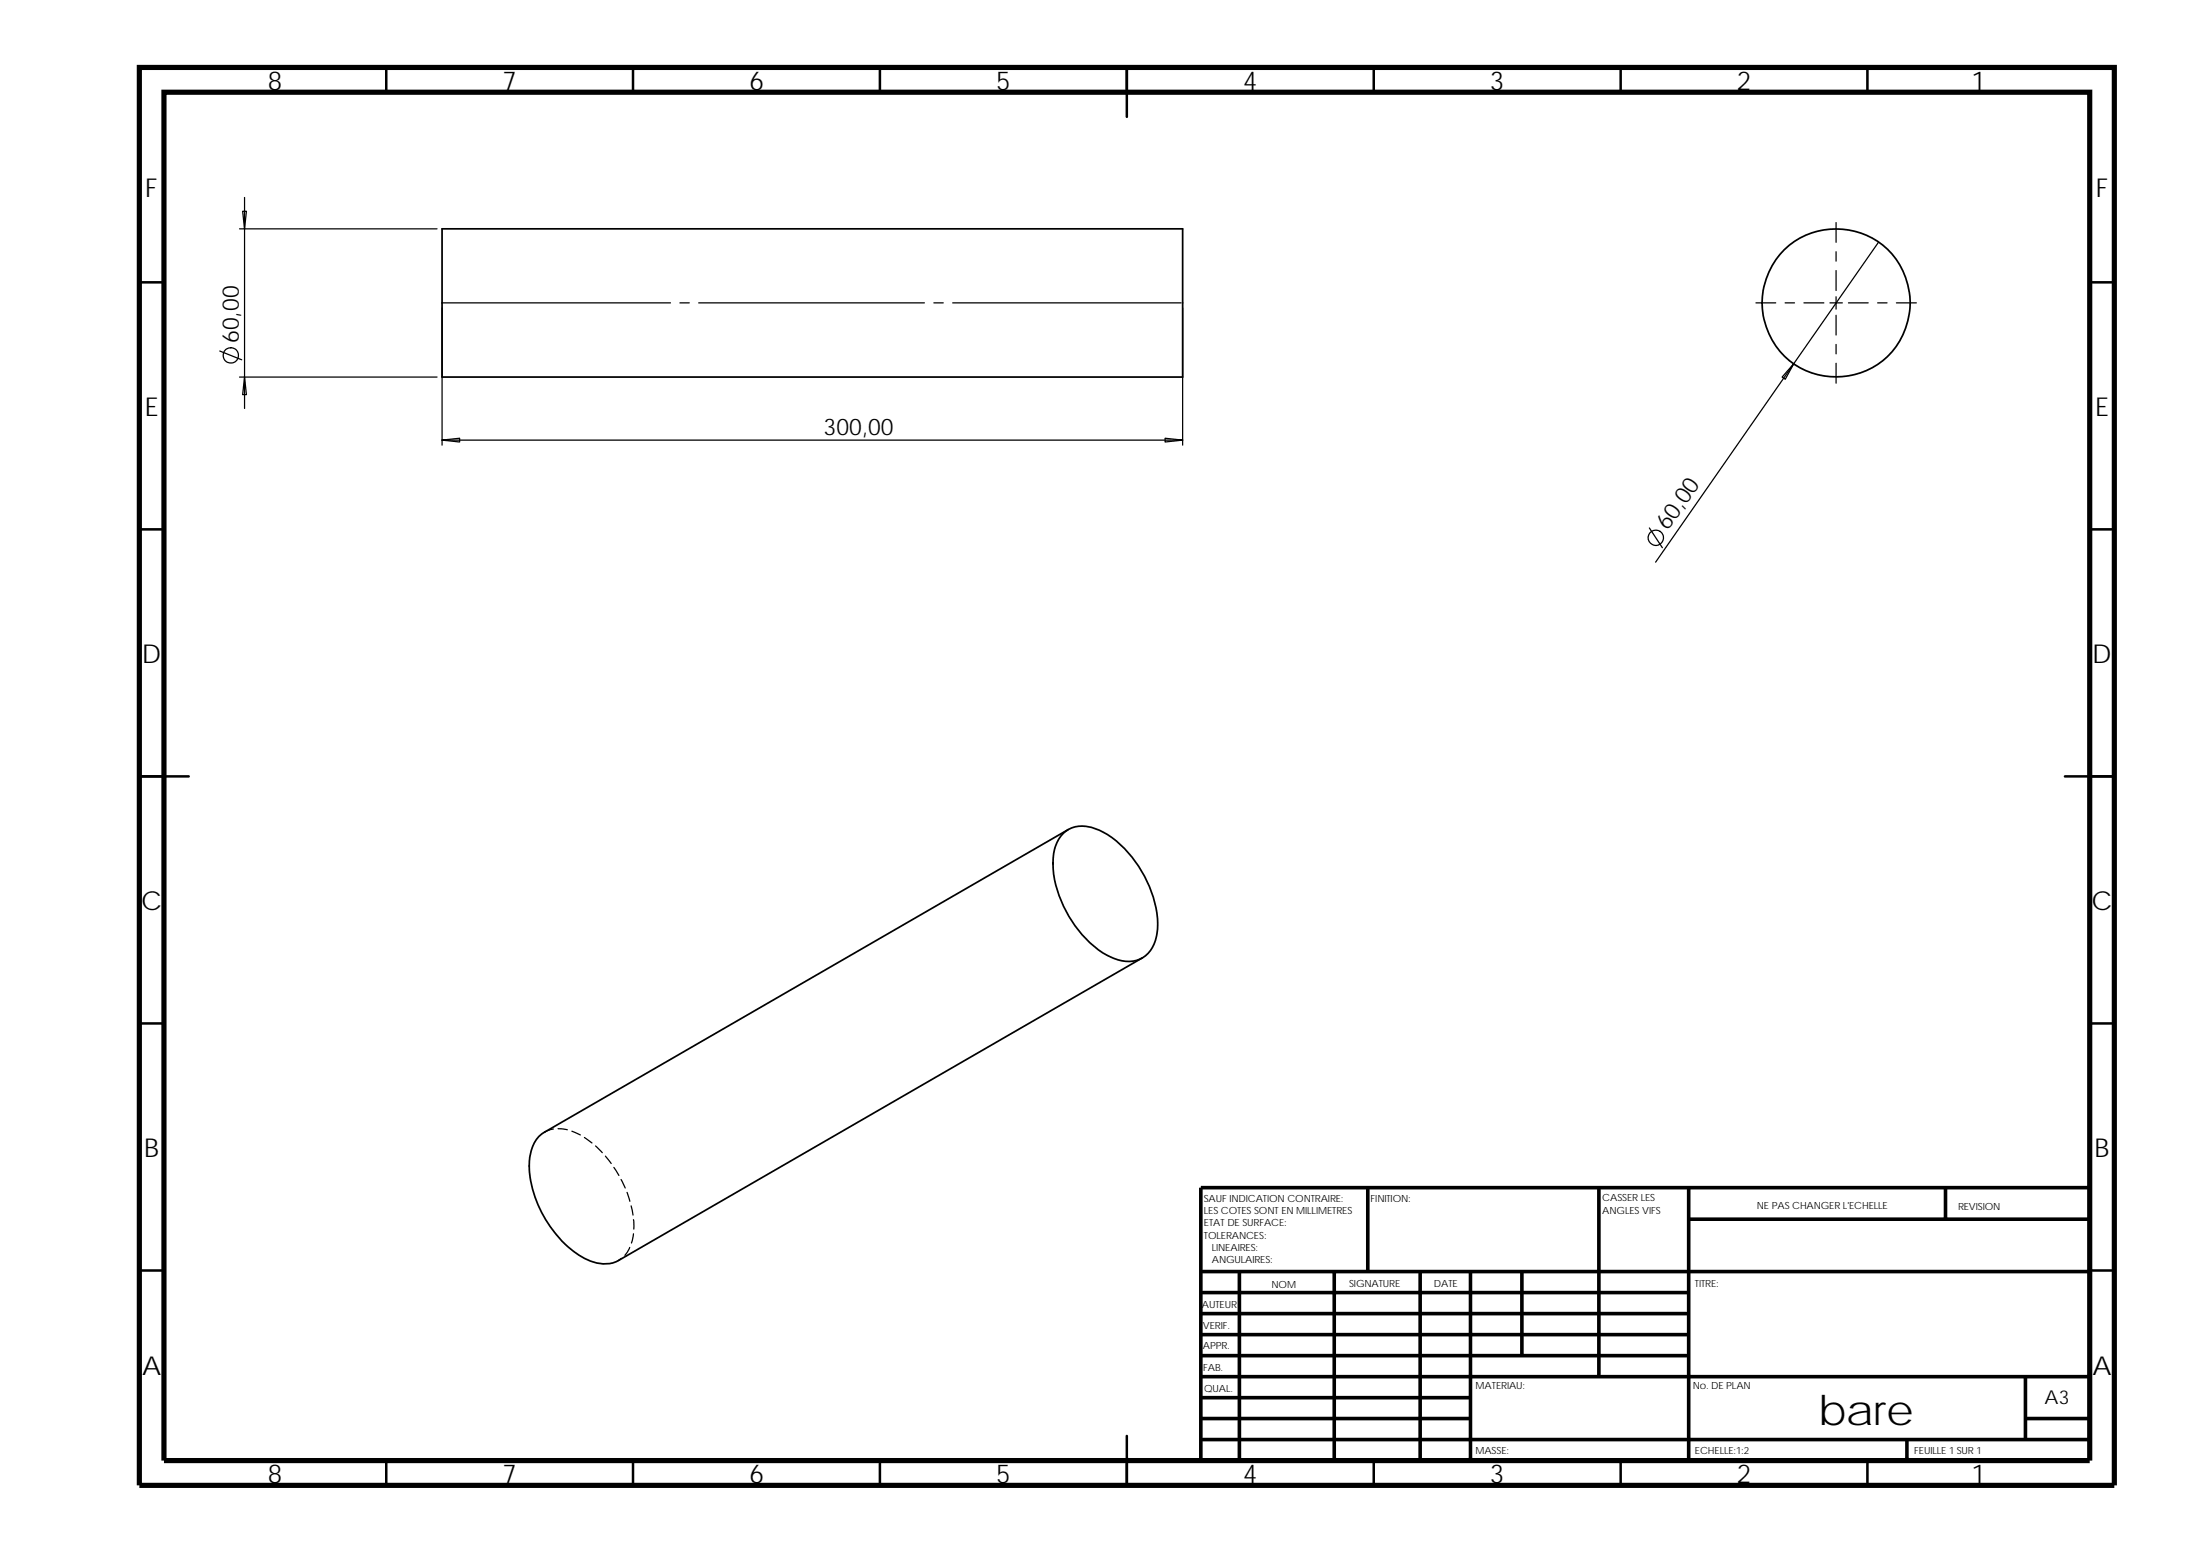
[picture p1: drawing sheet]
<svg xmlns="http://www.w3.org/2000/svg" width="297mm" height="210mm" viewBox="0 0 297 210" stroke-linecap="round" stroke-linejoin="round" font-family="sans-serif">
<g fill="none" stroke="#000" stroke-width=".34">
<path d="M52.2 9.1v3.3M85.5 9.1v3.3M118.8 9.1v3.3M152.1 9.1v6.7M185.5 9.1v3.3M218.8 9.1v3.3M252.1 9.1v3.3M18.8 38.1h3.3M282.1 38.1h3.4M18.8 71.4h3.3M282.1 71.4h3.4M18.8 104.8h6.7"/>
<path d="M278.8 104.8h6.7M18.8 138.1h3.3M282.1 138.1h3.4M18.8 171.4h3.3M282.1 171.4h3.4M52.2 197.1v3.3M85.5 197.1v3.3M118.8 197.1v3.3M152.1 193.8v6.6M185.5 197.1v3.3M218.8 197.1v3.3M252.1 197.1v3.3"/>
</g>
<g fill="none" stroke="#000" stroke-width=".49">
<path d="M162.1 171.6h120M162.1 177.3h65.9M162.1 174.4h65.9M167.3 171.6v25.5M180.1 171.6v25.5M184.7 160.3v11.3M191.7 171.6v25.5M198.5 171.6v25.5M205.5 171.6v11.3M215.9 160.3v25.5M228 164.5h54.1M228 160.3v36.8"/>
<path d="M262.7 160.3v4.2M282.1 160.3h-120v36.8M162.1 191.4h36.4M162.1 188.6h36.4M162.1 185.8h120M162.1 182.9h65.9M162.1 180.1h65.9M162.1 194.3h120M257.5 194.3v2.8M273.5 191.4h8.6M273.5 185.8v8.5"/>
</g>
<path d="M18.8 9.1h266.7v191.3h-266.7zM22.1 12.4h260v184.7h-260z" fill="none" stroke="#000" stroke-width=".7" stroke-linecap="butt"/>
<g fill="none" stroke="#000" stroke-width=".23">
<path d="M59.7 30.9h100v20h-100zM143.7 112.4a4.1 4.1 0 0 1 4.4-.5 14 14 0 0 1 6.8 7.2 11.5 11.5 0 0 1 1.1 7.8 3.8 3.8 0 0 1-5 2.6 12.1 12.1 0 0 1-6.6-5.7 13.2 13.2 0 0 1-2.1-8.6 4.9 4.9 0 0 1 1.4-2.8zM144.2 112l-70.7 40.8a4.6 4.6 0 0 0-2 3.9 15.3 15.3 0 0 0 7.5 13.1 4.8 4.8 0 0 0 4.5 .3l70.7-40.8"/>
<circle cx="247.9" cy="40.9" r="10"/>
</g>
<g fill="none" stroke="#000" stroke-width=".17">
<path d="M32.3 30.9h26.7M32.8 28.5h.5l-.3 2.4zM33 26.6v24.3M247.9 30v2.7M247.9 34v1.2M247.9 36.5v2.7M253.6 32.7l-11.4 16.4M29.7 47.4l2.9 1.2M32.3 50.9h26.7M33 50.9l.3 2.4h-.5zM33 50.9v4.2M59.7 59.4l2.4-.3v.5z"/>
<path d="M59.7 59.4h100M59.7 40.9h30.8M59.7 41.6v18.5M91.8 40.9h1.3M94.3 40.9h30.5M126.1 40.9h1.3M128.6 40.9h30.9M157.3 59.1l2.4 .3-2.4 .2zM159.7 41.6v18.5M237.1 40.9h2.7M241 40.9h1.3M242.2 49.1l-1.2 2.1-.4-.3z"/>
<path d="M242.2 49.1l-18.7 26.8M243.6 40.9h2.6M247.1 40.9h1.6M247.9 40v1.7M247.9 42.5v2.7M247.9 46.5v1.3M247.9 49v2.7M249.6 40.9h2.6M253.5 40.9h1.3M256 40.9h2.7M222.7 71.2l1.7 2.7M74.7 152.4l-1.2 .4"/>
<path d="M75.4 152.3l1.2 .2M77.2 152.7l1.2 .5M78.9 153.5l1 .7M80.4 154.6l.9 1M81.7 156l.8 1M82.9 157.5l.7 1.1M83.9 159.2l.5 1.1M83.9 169.8l-.4 .3M84.7 160.9l.3 1.2M85 168.3l-.6 1.1M85.2 162.7l.3 1.3M85.5 164.6l.1 1.3"/>
<path d="M85.5 166.5l-.2 1.2"/>
<circle cx="31.2" cy="48" r="1.03"/>
<circle cx="223.6" cy="72.6" r="1.04"/>
</g>
<text font-size="5.7" x="245.5" y="192.2">bare</text>
<g font-size="3.5">
<text x="36.2" y="12.1">8</text>
<text x="67.8" y="12.1">7</text>
<text x="101.2" y="12.1">6</text>
<text x="134.5" y="12.1">5</text>
<text x="167.8" y="12.1">4</text>
<text x="201.2" y="12.1">3</text>
<text x="234.5" y="12.1">2</text>
<text x="266.2" y="12.1">1</text>
<text x="19.6" y="26.6">F</text>
<text x="283" y="26.6">F</text>
<text x="19.5" y="56.1">E</text>
<text x="282.9" y="56.1">E</text>
<text x="19.2" y="89.4">D</text>
<text x="282.5" y="89.4">D</text>
<text x="19" y="122.7">C</text>
<text x="282.4" y="122.7">C</text>
<text x="19.5" y="156.1">B</text>
<text x="282.8" y="156.1">B</text>
<text x="19.2" y="185.6">A</text>
<text x="282.5" y="185.6">A</text>
<text x="36.2" y="200.1">8</text>
<text x="67.8" y="200.1">7</text>
<text x="101.2" y="200.1">6</text>
<text x="134.5" y="200.1">5</text>
<text x="167.8" y="200.1">4</text>
<text x="201.2" y="200.1">3</text>
<text x="234.5" y="200.1">2</text>
<text x="266.2" y="200.1">1</text>
</g>
<g font-size="3.1">
<text x="32.2" y="46.3" transform="rotate(-90 32.2 46.3)">60,00</text>
<text x="111.2" y="58.7">300,00</text>
<text x="225.2" y="71.7" transform="rotate(-55 225.2 71.7)">60,00</text>
</g>
<text font-size="2.6" x="276.1" y="189.5">A3</text>
<g font-size="1.3">
<text x="162.5" y="162.2">SAUF INDICATION CONTRAIRE:</text>
<text x="162.5" y="163.8">LES COTES SONT EN MILLIMETRES</text>
<text x="162.5" y="165.5">ETAT DE SURFACE:</text>
<text x="162.5" y="167.2">TOLERANCES:</text>
<text x="185.1" y="162.2">FINITION:</text>
<text x="216.3" y="162.1">CASSER LES</text>
<text x="216.3" y="163.8">ANGLES VIFS</text>
<text x="237.2" y="163.1">NE PAS CHANGER L'ECHELLE</text>
<text x="264.4" y="163.2">REVISION</text>
<text x="163.6" y="170.5">ANGULAIRES:</text>
<text x="163.6" y="168.8">LINEAIRES:</text>
<text x="171.7" y="173.8">NOM</text>
<text x="182.2" y="173.7">SIGNATURE</text>
<text x="193.6" y="173.7">DATE</text>
<text x="228.8" y="173.7">TITRE:</text>
<text x="162.3" y="176.5">AUTEUR</text>
<text x="162.4" y="179.3">VERIF.</text>
<text x="162.4" y="182.1">APPR.</text>
<text x="162.5" y="185">FAB.</text>
<text x="162.6" y="187.9">QUAL.</text>
<text x="199.2" y="187.5">MATERIAU:</text>
<text x="228.6" y="187.5">No. DE PLAN</text>
<text x="199.2" y="196.2">MASSE:</text>
<text x="228.9" y="196.2">ECHELLE:1:2</text>
<text x="258.5" y="196.2">FEUILLE 1 SUR 1</text>
</g>
</svg>
